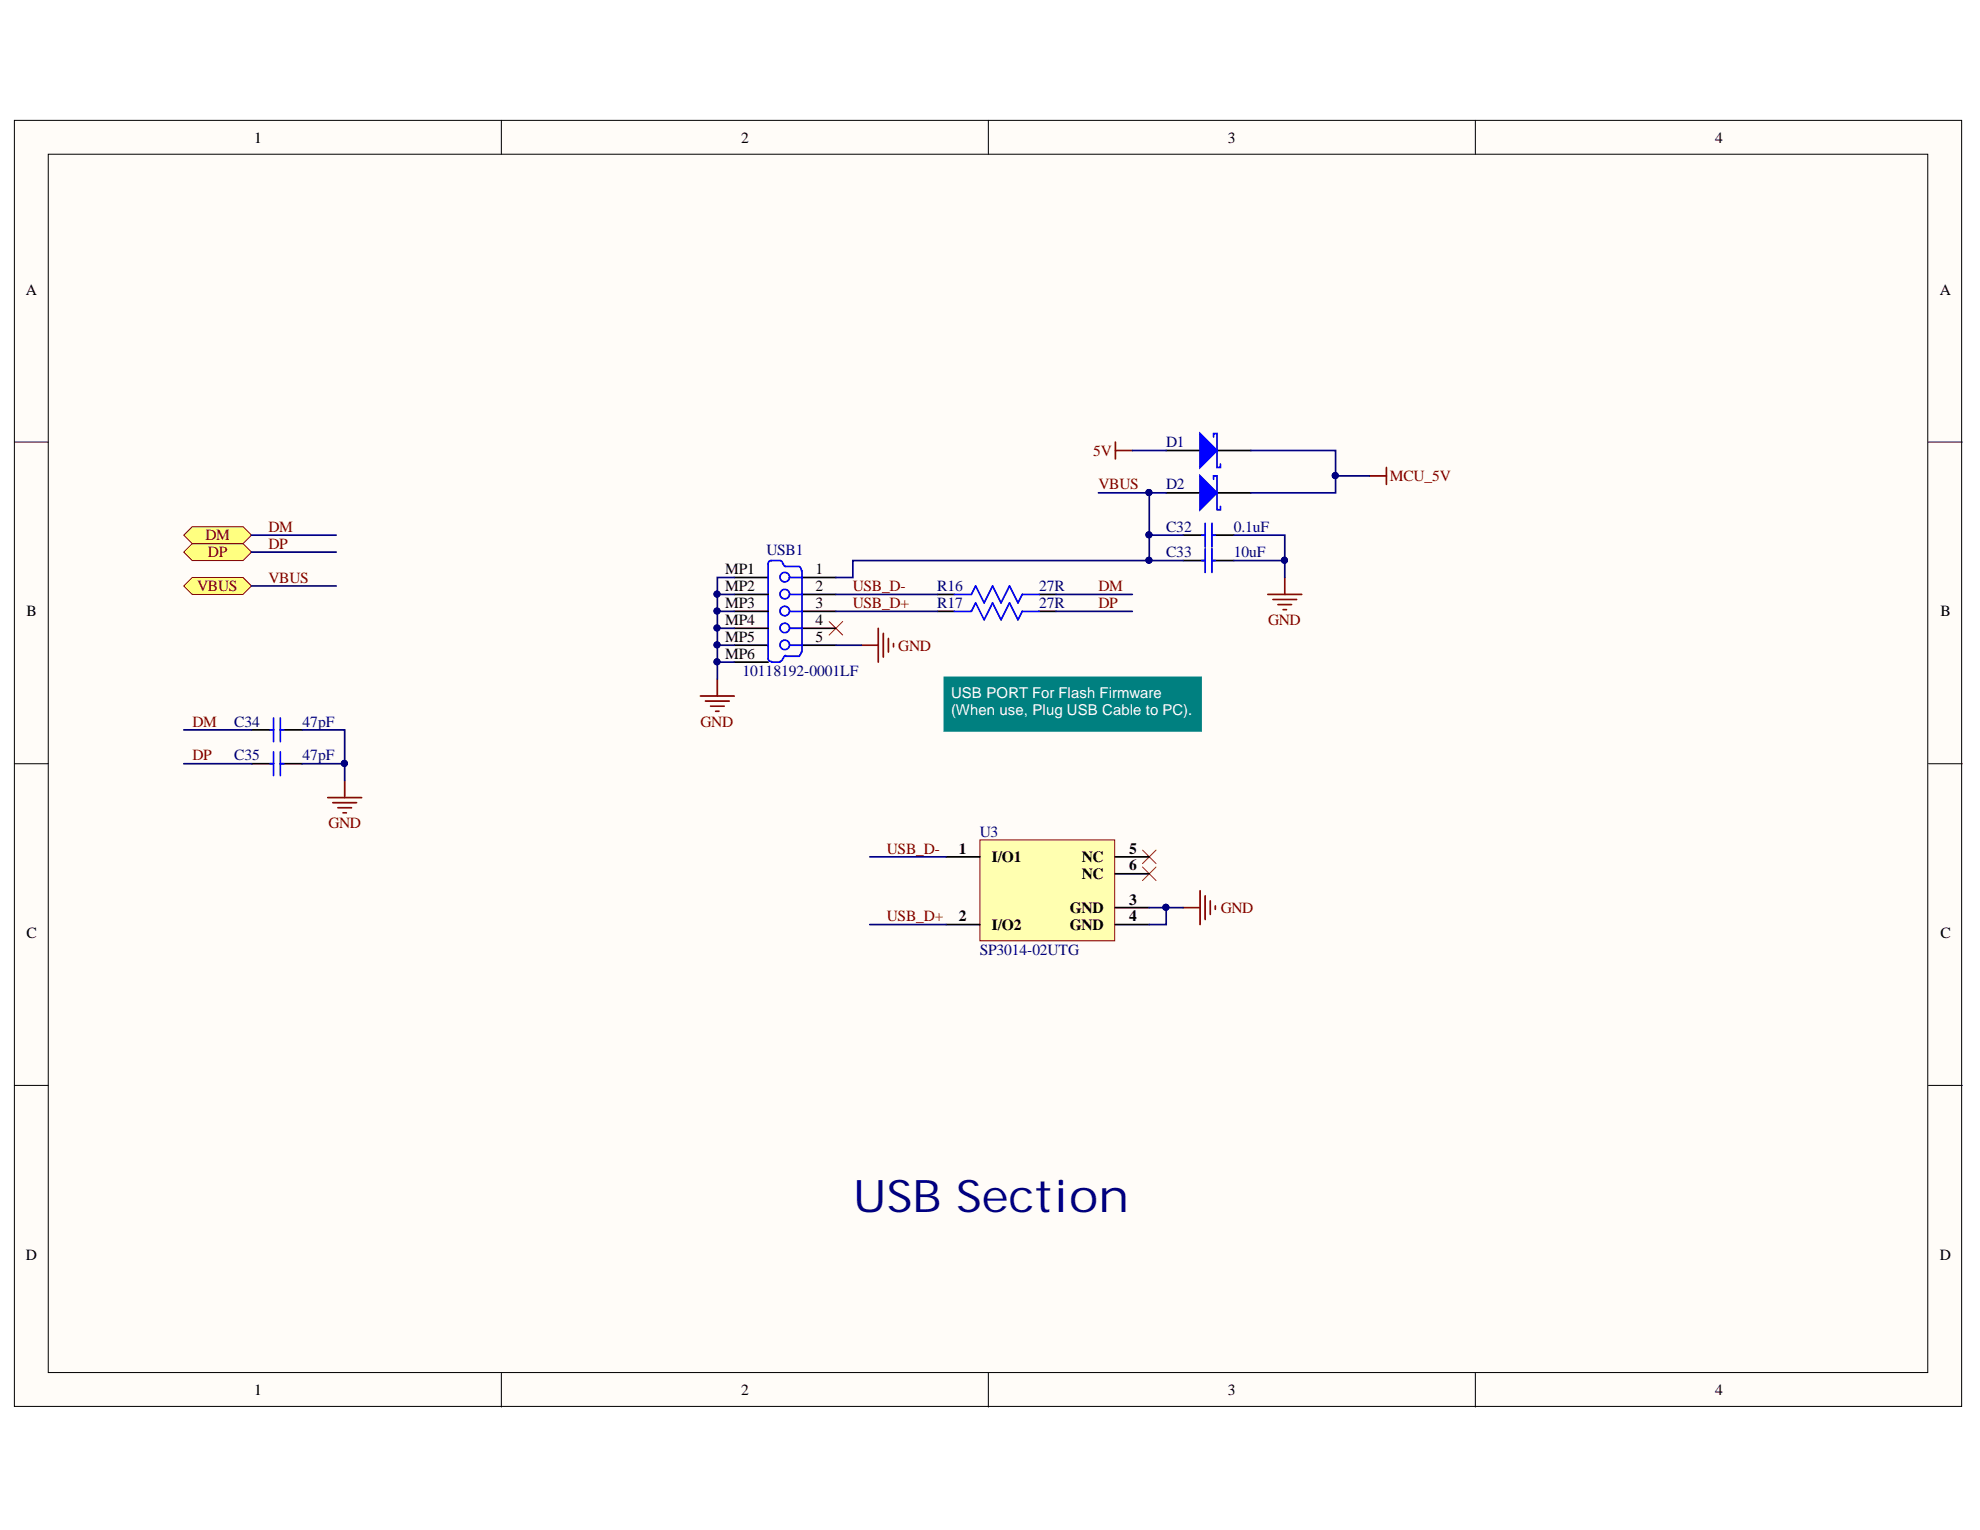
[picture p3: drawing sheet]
<svg xmlns="http://www.w3.org/2000/svg" width="279mm" height="216mm" viewBox="0 0 279 216" stroke-linecap="round" stroke-linejoin="round" font-family="sans-serif">
<g fill="#fffcf8" stroke="#000" stroke-width=".14">
<path d="M2 17h274.8v181.5h-274.8z"/>
<path d="M6.8 21.8h265.2v171.9h-265.2z"/>
</g>
<path d="M70.7 17v4.8M139.5 17v4.8M208.2 17v4.8M2 62.4h4.8M272.1 62.4h4.8M2 107.8h4.8M272.1 107.8h4.8M2 153.2h4.8M272.1 153.2h4.8M70.7 193.8v4.8M139.5 193.8v4.8M208.2 193.8v4.8" fill="none" stroke="#000" stroke-width=".14"/>
<path d="M167 79.1h3.1M171 79.1h3.1M35.5 103h3.1M35.5 107.8h3.1M39.6 103h3.1M39.6 107.8h3.1" fill="none" stroke="#000" stroke-width=".24"/>
<path d="M169.6 79.1h.5M170.1 77.4v3.4M171 77.4v3.4M171 79.1h.5M38.1 103h.5M38.1 107.8h.5M38.6 101.3v3.4M38.6 106.1v3.3M39.6 101.3v3.4M39.6 106.1v3.3M39.6 103h.4M39.6 107.8h.4" fill="none" stroke="#00f" stroke-width=".24"/>
<path d="M117 87.7l1.9 1.9M118.9 87.7l-1.9 1.9M161.2 120l1.9 1.9M163.1 120l-1.9 1.9M161.2 122.3l1.9 2M163.1 122.3l-1.9 2" fill="none" stroke="#f00" stroke-width=".14"/>
<g fill="none" stroke="#800000" stroke-width=".24">
<path d="M157.4 62.4v2.4M157.4 63.6h2.4M121.5 91h2.4M123.9 88.7v4.7M124.6 89.4v3.3M125.4 90.1v1.9M126.1 90.8v.5M178.9 83.9h4.8M179.6 84.6h3.4M180.3 85.3h2M181.1 86h.4M181.3 81.5v2.4"/>
<path d="M46.2 112.5h4.8M47 113.3h3.3M47.7 114h1.9M48.4 114.7h.5M48.6 110.2v2.3M167 128.1h2.3M169.3 125.7v4.8M170.1 126.4v3.4M170.8 127.1v1.9M171.5 127.8v.5"/>
</g>
<path d="M133.5 95.8h35.7v7.1h-35.7z" fill="#008080" stroke="#008080" stroke-width=".72"/>
<g fill="#ffff80" stroke="#800000" stroke-width=".14">
<path d="M25.9 77.9l1.2-1.2h7.2l1.2 1.2-1.2 1.2h-7.2z" fill-rule="evenodd"/>
<path d="M25.9 75.5l1.2-1.2h7.2l1.2 1.2-1.2 1.2h-7.2z" fill-rule="evenodd"/>
</g>
<g fill="none" stroke="#000" stroke-width=".24">
<path d="M103.6 91h4.8M103.6 81.5h4.8M103.6 83.9h4.8M103.6 86.3h4.8M103.6 88.7h4.8M103.6 93.4h4.8M113.2 91h4.8M113.2 81.5h4.8M113.2 83.9h4.8M113.2 86.3h4.8M113.2 88.7h4.8M132.3 83.9h2.4"/>
<path d="M132.3 86.3h2.4M146.6 83.9h2.4M146.6 86.3h2.4"/>
</g>
<g fill="none" stroke="#00f" stroke-width=".24">
<path d="M110.4 79.6v-.2l-.3-.3h-1.2a.43 .43 0 0 0-.5 .5v13.4l.2 .3h.3M110.5 79.6l.3 .3M110.8 79.9h2M108.9 93.4h1.2M110.4 92.9l-.2 .4h-.1M110.8 92.6h2M110.9 92.5l-.3 .2-.1 .2M111.5 83.9h1.7M111.5 88.7h1.7M111.5 86.3h1.7M111.5 91h1.7M111.5 81.5h1.7"/>
<path d="M112.9 80l.2 .5M113.1 92l-.3 .5M113.2 80.5v11.5M134.7 83.9h2.4l.6-1.2 1.2 2.4 1.2-2.4 1.2 2.4 1.2-2.4 1.1 2.4 .6-1.2h2.4M134.7 86.3h2.4l.6-1.2 1.2 2.4 1.2-2.4 1.2 2.4 1.2-2.4 1.1 2.4 .6-1.2h2.4"/>
<circle cx="110.7" cy="91" r=".67"/>
<circle cx="110.7" cy="86.2" r=".67"/>
<circle cx="110.7" cy="81.4" r=".67"/>
<circle cx="110.7" cy="83.8" r=".67"/>
<circle cx="110.7" cy="88.6" r=".67"/>
</g>
<path d="M193.2 67.2h2.4M195.6 66v2.4" fill="none" stroke="#800000" stroke-width=".24"/>
<path d="M25.9 82.7l1.2-1.2h7.2l1.2 1.2-1.2 1.2h-7.2z" fill-rule="evenodd" fill="#ffff80" stroke="#800000" stroke-width=".14"/>
<path d="M164.6 63.6h4.7M167 75.5h3.1M171 75.5h3.1M171.7 63.6h4.8" fill="none" stroke="#000" stroke-width=".24"/>
<path d="M169.6 75.5h.5M170.1 73.8v3.4M171 73.8v3.4M171 75.5h.5" fill="none" stroke="#00f" stroke-width=".24"/>
<path d="M169.3 61.2l2.4 2.4-2.4 2.4z" fill="#00f"/>
<path d="M169.3 61.2l2.4 2.4-2.4 2.4zM171.3 61.7v-.5h.4v4.8h.5v-.5" fill="none" stroke="#00f" stroke-width=".24"/>
<path d="M164.6 69.5h4.7M171.7 69.5h4.8" fill="none" stroke="#000" stroke-width=".24"/>
<path d="M169.3 67.2l2.4 2.3-2.4 2.4z" fill="#00f"/>
<path d="M169.3 67.2l2.4 2.3-2.4 2.4zM171.3 67.6v-.4h.4v4.7h.5v-.4" fill="none" stroke="#00f" stroke-width=".24"/>
<path d="M98.8 98.2h4.8M99.6 98.9h3.3M100.3 99.6h1.9M101.2 95.8v2.4M101 100.4h.5" fill="none" stroke="#800000" stroke-width=".24"/>
<path d="M138.3 118.5h19v14.3h-19z" fill="#ffffb0" stroke="#800000" stroke-width=".14"/>
<path d="M133.5 120.9h4.8M133.5 130.5h4.8M157.4 120.9h4.8M157.4 130.5h4.8M157.4 128.1h4.8M157.4 123.3h4.8" fill="none" stroke="#000" stroke-width=".24"/>
<g fill="none" stroke="#000080" stroke-width=".24">
<path d="M35.5 77.9h11.9M35.5 75.5h11.9M155 69.5h7.2M159.8 63.6h4.8M164.6 69.5h-2.4v6M167 75.5h-4.8v3.6M167 79.1h-46.7v2.4h-2.3M174.1 75.5h7.2v3.6h-7.2M176.5 63.6h12v5.9h-12M181.3 79.1v2.4M188.5 67.2h4.7M35.5 82.7h11.9"/>
<path d="M101.2 91h2.4M101.2 83.9h2.4M101.2 86.3h2.4M101.2 88.7h2.4M101.2 93.4h2.4M103.6 81.5h-2.4v14.3M118 91h3.5M118 83.9h14.3M118 86.3h14.3M149 83.9h10.8M149 86.3h10.8M25.9 103h9.6"/>
<path d="M25.9 107.8h9.6M42.7 103h5.9v4.8h-5.9M48.6 107.8v2.4M122.7 120.9h10.8M122.7 130.5h10.8M162.2 128.1h2.4v2.4h-2.4M164.6 128.1h2.4"/>
</g>
<g fill="#000080" stroke="#000080" stroke-width=".14">
<circle cx="164.5" cy="128" r=".43"/>
<circle cx="48.6" cy="107.7" r=".43"/>
<circle cx="162.1" cy="75.5" r=".43"/>
<circle cx="162.1" cy="79.1" r=".43"/>
<circle cx="181.2" cy="79.1" r=".43"/>
<circle cx="162.1" cy="69.5" r=".43"/>
<circle cx="188.4" cy="67.1" r=".43"/>
<circle cx="101.2" cy="83.8" r=".43"/>
<circle cx="101.2" cy="86.2" r=".43"/>
<circle cx="101.2" cy="88.6" r=".43"/>
<circle cx="101.2" cy="91" r=".43"/>
<circle cx="101.2" cy="93.4" r=".43"/>
</g>
<text font-size="6.3" fill="#000080" x="120.3" y="171">USB Section</text>
<g font-size="2.2">
<text x="35.9" y="20.1">1</text>
<text x="104.6" y="20.1">2</text>
<text x="173.3" y="20.1">3</text>
<text x="242" y="20.1">4</text>
<text x="3.6" y="41.6">A</text>
<text x="273.7" y="41.6">A</text>
<text x="102.3" y="81.1">MP1</text>
<text x="102.3" y="83.4">MP2</text>
<text x="115.1" y="83.4">2</text>
<text x="115.1" y="81.1">1</text>
<text x="3.7" y="87">B</text>
<text x="102.3" y="85.8">MP3</text>
<text x="102.3" y="88.2">MP4</text>
<text x="115.1" y="85.8">3</text>
<text x="115.1" y="88.2">4</text>
<text x="273.8" y="87">B</text>
<text x="102.3" y="90.6">MP5</text>
<text x="102.3" y="93">MP6</text>
<text x="115.1" y="90.6">5</text>
<text x="135.3" y="120.5">1</text>
<text x="140" y="121.6">I/O1</text>
<text x="152.6" y="121.6">NC</text>
<text x="152.6" y="124">NC</text>
<text x="159.3" y="120.5">5</text>
<text x="159.3" y="122.8">6</text>
<text x="135.3" y="130">2</text>
<text x="140" y="131.2">I/O2</text>
<text x="150.9" y="128.8">GND</text>
<text x="150.9" y="131.2">GND</text>
<text x="159.3" y="127.6">3</text>
<text x="159.3" y="130">4</text>
<text x="3.7" y="132.4">C</text>
<text x="273.8" y="132.4">C</text>
<text x="3.6" y="177.8">D</text>
<text x="273.7" y="177.8">D</text>
<text x="35.9" y="196.9">1</text>
<text x="104.6" y="196.9">2</text>
<text x="173.3" y="196.9">3</text>
<text x="242" y="196.9">4</text>
</g>
<g font-size="2.2" fill="#800000">
<text x="154.2" y="64.3">5V</text>
<text x="155" y="69.1">VBUS</text>
<text x="196.1" y="67.9">MCU_5V</text>
<text x="29" y="76.2">DM</text>
<text x="37.9" y="75.1">DM</text>
<text x="37.9" y="77.4">DP</text>
<text x="27.8" y="83.4">VBUS</text>
<text x="29.3" y="78.6">DP</text>
<text x="37.9" y="82.2">VBUS</text>
<text x="120.3" y="83.4">USB_D-</text>
<text x="155" y="83.4">DM</text>
<text x="120.3" y="85.8">USB_D+</text>
<text x="155" y="85.8">DP</text>
<text x="178.9" y="88.2">GND</text>
<text x="126.8" y="91.8">GND</text>
<text x="27.1" y="102.5">DM</text>
<text x="27.1" y="107.3">DP</text>
<text x="98.9" y="102.5">GND</text>
<text x="46.3" y="116.8">GND</text>
<text x="125.2" y="120.5">USB_D-</text>
<text x="125.2" y="130">USB_D+</text>
<text x="172.3" y="128.8">GND</text>
</g>
<g font-size="2.2" fill="#000080">
<text x="164.6" y="63.1">D1</text>
<text x="164.6" y="69.1">D2</text>
<text x="164.6" y="75.1">C32</text>
<text x="174.1" y="75.1">0.1uF</text>
<text x="108.2" y="78.4">USB1</text>
<text x="132.3" y="83.4">R16</text>
<text x="146.6" y="83.4">27R</text>
<text x="164.6" y="78.6">C33</text>
<text x="174.1" y="78.6">10uF</text>
<text x="132.3" y="85.8">R17</text>
<text x="146.6" y="85.8">27R</text>
<text x="104.8" y="95.3">10118192-0001LF</text>
<text x="33.1" y="102.5">C34</text>
<text x="33.1" y="107.3">C35</text>
<text x="42.7" y="102.5">47pF</text>
<text x="42.7" y="107.3">47pF</text>
<text x="138.3" y="118.1">U3</text>
<text x="138.3" y="134.7">SP3014-02UTG</text>
</g>
<g font-size="2.1" fill="#fff">
<text x="134.2" y="98.5">USB PORT For Flash Firmware</text>
<text x="134.2" y="100.8">(When use, Plug USB Cable to PC).</text>
</g>
</svg>
